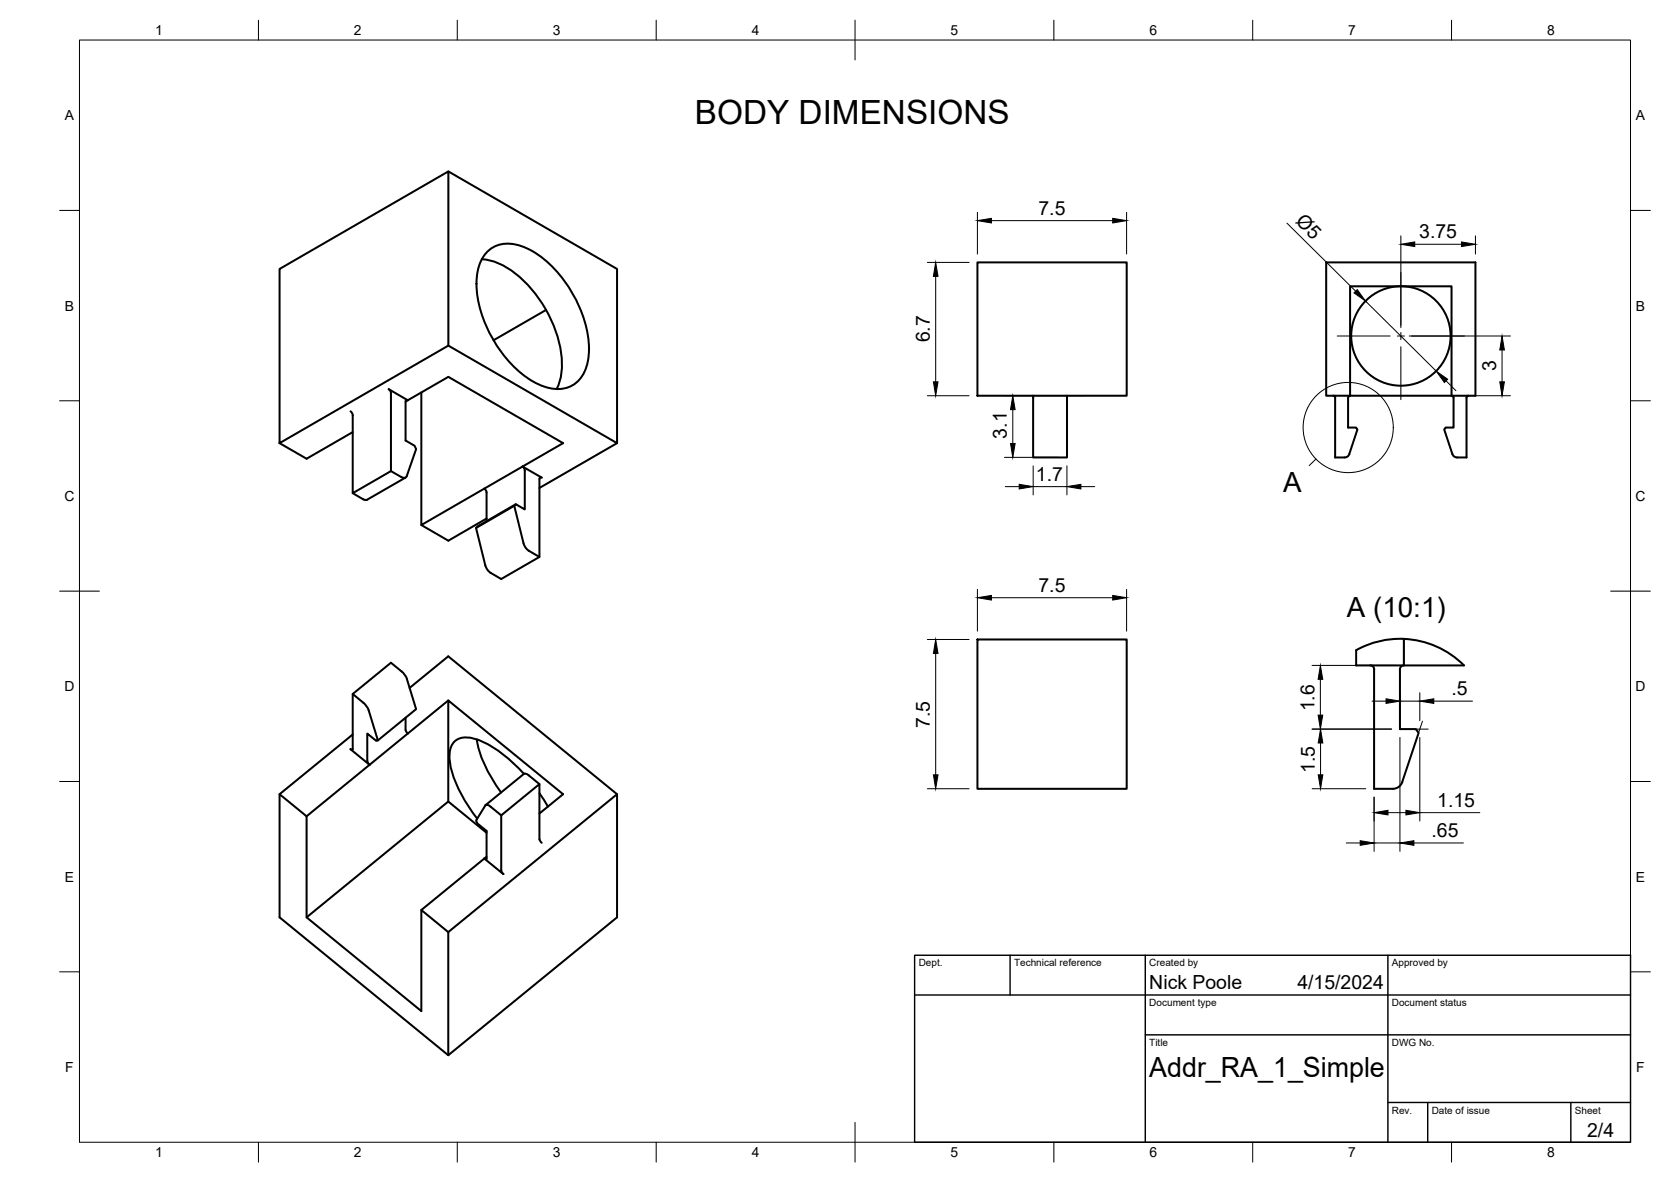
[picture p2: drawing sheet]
<svg xmlns="http://www.w3.org/2000/svg" width="420mm" height="297mm" viewBox="0 0 420 297" stroke-linecap="round" stroke-linejoin="round" font-family="sans-serif">
<!-- layer: Visible -->
<g fill="none" stroke="#000" stroke-width=".51">
<path d="M112.7 43.1l42.5 24.5v43.8l-42.5-24.5M70.3 67.6l42.4-24.5v43.8l-42.4 24.5zM121.1 65.2a17.7 17.7 0 0 1 11.2 6 31.4 31.4 0 0 1 9 20.8 13.1 13.1 0 0 1-1.3 5.8M122.2 63.6a7.8 7.8 0 0 1 8.9-1.8 26.3 26.3 0 0 1 13.3 12.7 25.8 25.8 0 0 1 3.4 16.3 7.8 7.8 0 0 1-11 6.4 26.3 26.3 0 0 1-13.3-12.7 25.8 25.8 0 0 1-3.4-16.3 9.7 9.7 0 0 1 2.1-4.6zM137.3 77.9l-13.2 7.6M245.8 65.9h37.5v33.5h-37.5zM333.5 65.9h37.5v33.5h-37.5zM98.3 98.8l-.2-.6-.4-.4 4.8 2.8M98.3 98.8v19.6l-9.6 5.5v-19.6l-.2-.5-.4-.4M105.9 98.6v33.3l15.9-9.1M259.8 99.4v15.6h8.5v-15.6M335.2 99.4l.5 .3v.2"/>
<path d="M335.7 100v15h2.4a1.26 1.26 0 0 0 1.2-.9l2-6.2-.3-.5h-2v-7.4M339.5 99.4v-27.4h25.5v27.4l.4 .3 .1 .2v7.5h-2l-.4 .5 2.1 6.2a1.28 1.28 0 0 0 1.2 .9M339.5 99.4l-.4 .3-.1 .2M369.2 99.4l-.2 .1-.3 .4v15.1h-2.3M88.7 108.6l-11.6 6.7-6.8-3.9M98.3 118.4l2.7 1.5a.85 .85 0 0 0 1.3-.3M102.5 100.6l-.5 .3v9.8l2.2 1.3 .4 .9-2.3 6.7M102.5 100.6l10.2-5.9 28.9 16.7-10.2 5.8M102.5 100.6l-.4-.1-.1 .4M131.4 117.2l4.8 2.8h-.4l-.1 .3-.1 19.7-9.6 5.5-2.6-1.5M131.4 117.2l-9.6 5.6M131.4 117.2l.4 .5 .2 .5v9.8l-2.3-1.3-.4 .4 2.5 9.9 .8 1.2 3 1.8"/>
<path d="M155.2 111.4l-19.6 11.2M102 120l-9.9 5.7-.8-.2-2.6-1.6M121.8 122.8l.4 .4 .1 .6v7.2M122.3 130.3l-9.6 5.6-6.8-4M129.3 127.1l-9.6 5.6M129.7 126.7l-9.6 5.6-.4 .4 2.3 9.4 .7 1.3 .7 .6M88.7 174.4l3 2.5 1 1.6M92.7 178.5l2.3 7.6-.4 .1-2.2-1.9v7l.5 .9M102.3 170.6l2.3 7.6-9.6 7.9M102.3 170.6l-1-1.5-3-2.6-9.6 7.9v13.8l-.3 .2-.3-.2 4.8 4M103 172.9l9.7-8 42.5 34.7v30.9l-42.5 34.7-42.4-34.7v-30.9l18.4-15M112.7 176l-35.6 29.1"/>
<path d="M245.8 160.7h37.5v37.5h-37.5zM341 163.4a22.7 22.7 0 0 1 27.1 3.8h-27.1zM344.5 167.2a1.01 1.01 0 0 1 1 1M353 160.6v6.6a1.01 1.01 0 0 0-1 1v15h4l.7 1-4.1 12.3a2.46 2.46 0 0 1-2.4 1.7h-4.7v-30M70.3 199.6l6.8 5.5M102 180.4v3l.5 .9M119.9 185.8a30.9 30.9 0 0 0 6.1 13.3M131.7 194.5a28 28 0 0 0-13.1-9 4.2 4.2 0 0 0-5.6 4.2 22.5 22.5 0 0 0 3.7 11.2l3.3 4.8M135.6 197l-2.6-2.1a1.16 1.16 0 0 0-1.3-.4l-9.6 7.8M135.6 199.3l2.2 3.4M155.2 199.6l-42.5 34.6M77.1 205.1v25.4"/>
<path d="M112.7 201.4l-35.6 29.1 28.8 23.6v-25.4l15.9-12.9M121.8 215.8l4.8 3.9M122.3 215.3l-.5 .5M123.4 202.7l2.6 2.2M123.4 202.7a.95 .95 0 0 0-1.4-.3l-2.3 3.8 .4 .8 2.2 1.8v6.9l-.2 .2-.3-.2M135.6 204.4l6-4.8-28.9-23.6v25.4l9.6 7.9M136.2 211.8l-.5-.9-.1-13.9-9.6 7.9v13.9l.6 .9M105.9 228.7l6.8 5.5v31"/>
<circle cx="352.2" cy="84.4" r="12.5"/>
</g>
<!-- layer: BORDER -->
<g fill="none" stroke="#000" stroke-width=".25">
<path d="M20 10.1h390v276.9h-390zM65 5.1v5M115 5.1v5M165 5.1v5M215 5.1v10M265 5.1v5M315 5.1v5M365 5.1v5M15 52.9h5M410 52.9h5M15 100.7h5M410 100.7h5"/>
<path d="M15 148.6h10M405 148.6h10M15 196.4h5M410 196.4h5M15 244.2h5M410 244.2h5M65 287v5M115 287v5M165 287v5M215 282.1v9.9M265 287v5M315 287v5"/>
<path d="M365 287v5"/>
</g>
<!-- layer: TITLEBLOCK -->
<path d="M230 240.1h180v46.9h-180zM230 250h180M254 240.1v9.9M288 240.1v46.9M349 240.1v46.9M288 260.1h122M349 277.1h61M359 277.1v9.9M395 277.1v9.9" fill="none" stroke="#000" stroke-width=".36"/>
<!-- layer: Detail Boundary -->
<g fill="none" stroke="#000" stroke-width=".25">
<path d="M330.9 115.4l-1.7 1.6"/>
<circle cx="339" cy="107.4" r="11.3"/>
</g>
<!-- layer: FD_Dimensions -->
<g fill="none" stroke="#000" stroke-width=".25">
<path d="M245.8 53.3v10.5M249.3 55.4h30.5M283.3 53.3v10.5M323.6 56.1l17.3 17.1M352.2 59.3v23M371 59.3v4.5M233.2 65.9h10.5M235.3 69.5v26.5M343.3 75.7l17.8 17.5M355.7 61.4h11.8M233.2 99.4h10.5M252.6 99.4h20"/>
<path d="M354.3 84.4h25.5M363.6 95.7l2.5 2.5M367.1 99.4h12.7M377.7 88v8M252.6 114.9h13.6M254.7 102.9v8.5M259.8 117.1v7.3M268.3 117.1v7.3M252.8 122.3h3.5M259.8 122.3h8.5M271.8 122.3h3.5M245.8 148.1v10.5"/>
<path d="M249.3 150.2h30.5M283.3 148.1v10.5M233.2 160.7h10.5M235.3 164.2v30.5M329.9 167.2h21M332 170.7v9M345 176.2h3.5M352 174.1v7M352 176.2h5M357 174.1v7M360.5 176.2h9.7M233.2 198.2h10.5"/>
<path d="M329.9 183.2h20M329.9 198.2h13.5M332 186.7v8M352 185.3v28.7M357 185.3v21M338.5 211.8h3.5M345.5 200.3v13.7M345.5 211.8h6.5M349 204.2h4.5M355.5 211.8h12.5M357 204.2h15.1"/>
</g>
<g fill="#000" stroke="#000" stroke-width=".25">
<path d="M245.8 55.4l3.5-.5v1.1zM279.8 54.9l3.5 .5-3.5 .6zM235.3 65.9l.6 3.6h-1.2zM340.4 73.6l.9-.8 2 2.9zM352.2 61.4l3.5-.6v1.2zM367.5 60.8l3.5 .6-3.5 .6zM234.7 96h1.2l-.6 3.4zM361.1 93.2l2.9 2.1-.8 .8zM377.7 84.4l.6 3.6h-1.2zM377.1 96h1.2l-.6 3.4zM254.1 111.4h1.1l-.5 3.5zM254.7 99.4l.5 3.5h-1.1z"/>
<path d="M256.3 121.7l3.5 .6-3.5 .6zM268.3 122.3l3.5-.6v1.2zM245.8 150.2l3.5-.6v1.2zM279.8 149.6l3.5 .6-3.5 .6zM235.3 160.7l.6 3.5h-1.2zM332 167.2l.6 3.5h-1.2zM331.4 179.7h1.2l-.6 3.5zM348.5 175.6l3.5 .6-3.5 .6zM357 176.2l3.5-.6v1.2zM234.7 194.7h1.2l-.6 3.5zM332 183.2l.6 3.5h-1.2zM331.4 194.7h1.2l-.6 3.5z"/>
<path d="M342 211.3l3.5 .5-3.5 .6zM345.5 204.2l3.5-.6v1.2zM353.5 203.6l3.5 .6-3.5 .6zM352 211.8l3.5-.5v1.1z"/>
</g>
<!-- layer: Edge Extensions -->
<path d="M356 183.2h3.1M357.7 181.2l-1 3" fill="none" stroke="#000" stroke-width=".25"/>
<!-- layer: Smart Centers -->
<path d="M352.2 68.5v13.3M336.2 84.4h13.3M351.3 84.4h1.8M352.2 83.6v1.8M352.2 87.1v13.3M354.9 84.4h13.3" fill="none" stroke="#000" stroke-width=".25"/>
<text font-size="8.4" x="174.7" y="31.2">BODY DIMENSIONS</text>
<g font-size="7">
<text x="322.6" y="123.6">A</text>
<text x="338.7" y="155.1">A (10:1)</text>
<text x="289" y="270.6">Addr_RA_1_Simple</text>
</g>
<g font-size="4.9">
<text x="261.1" y="54">7.5</text>
<text x="325.5" y="55.8" transform="rotate(45 325.5 55.8)">Ø5</text>
<text x="356.8" y="59.9">3.75</text>
<text x="233.8" y="86.1" transform="rotate(-90 233.8 86.1)">6.7</text>
<text x="376.2" y="93.3" transform="rotate(-90 376.2 93.3)">3</text>
<text x="253.2" y="110.2" transform="rotate(-90 253.2 110.2)">3.1</text>
<text x="260.5" y="120.9">1.7</text>
<text x="261.1" y="148.7">7.5</text>
<text x="330.5" y="178.8" transform="rotate(-90 330.5 178.8)">1.6</text>
<text x="365" y="174.7">.5</text>
<text x="233.8" y="182.9" transform="rotate(-90 233.8 182.9)">7.5</text>
<text x="330.6" y="194.3" transform="rotate(-90 330.6 194.3)">1.5</text>
<text x="361.4" y="202.8">1.15</text>
<text x="360" y="210.4">.65</text>
<text x="289" y="248.5">Nick Poole</text>
<text x="326.2" y="248.5">4/15/2024</text>
<text x="399.1" y="285.7">2/4</text>
</g>
<g font-size="3.5">
<text x="39" y="8.8">1</text>
<text x="89" y="8.8">2</text>
<text x="139" y="8.8">3</text>
<text x="189" y="8.8">4</text>
<text x="239" y="8.8">5</text>
<text x="289" y="8.8">6</text>
<text x="339" y="8.8">7</text>
<text x="389" y="8.8">8</text>
<text x="16.3" y="30.2">A</text>
<text x="411.3" y="30.2">A</text>
<text x="16.3" y="78">B</text>
<text x="411.3" y="78">B</text>
<text x="16.2" y="125.9">C</text>
<text x="411.2" y="125.9">C</text>
<text x="16.2" y="173.7">D</text>
<text x="411.2" y="173.7">D</text>
<text x="16.3" y="221.6">E</text>
<text x="411.3" y="221.6">E</text>
<text x="16.4" y="269.4">F</text>
<text x="411.4" y="269.4">F</text>
<text x="39" y="290.8">1</text>
<text x="89" y="290.8">2</text>
<text x="139" y="290.8">3</text>
<text x="189" y="290.8">4</text>
<text x="239" y="290.8">5</text>
<text x="289" y="290.8">6</text>
<text x="339" y="290.8">7</text>
<text x="389" y="290.8">8</text>
</g>
<g font-size="2.5">
<text x="231" y="242.9">Dept.</text>
<text x="255" y="242.9">Technical reference</text>
<text x="289" y="242.9">Created by</text>
<text x="350" y="242.9">Approved by</text>
<text x="289" y="252.8">Document type</text>
<text x="350" y="252.8">Document status</text>
<text x="289" y="262.9">Title</text>
<text x="350" y="262.9">DWG No.</text>
<text x="350" y="279.9">Rev.</text>
<text x="360" y="279.9">Date of issue</text>
<text x="396" y="279.9">Sheet</text>
</g>
</svg>
